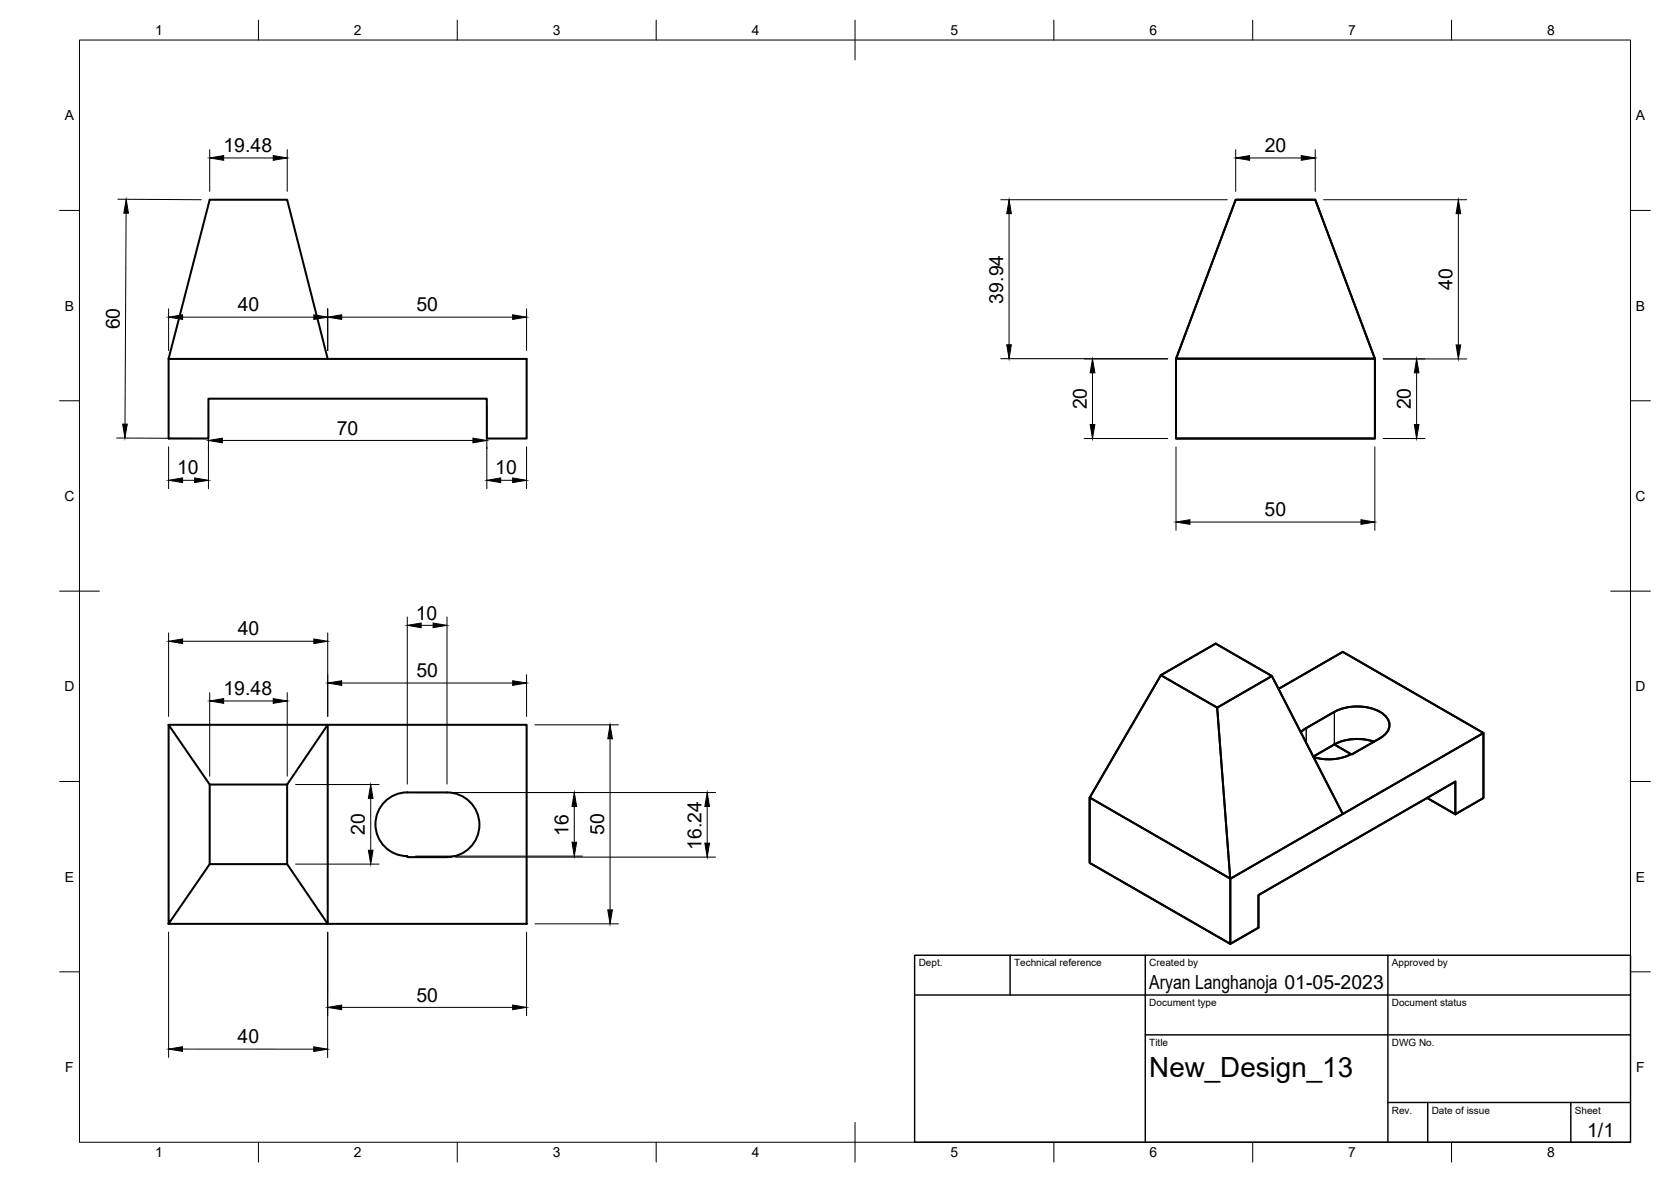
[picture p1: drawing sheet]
<svg xmlns="http://www.w3.org/2000/svg" width="420mm" height="297mm" viewBox="0 0 420 297" stroke-linecap="round" stroke-linejoin="round" font-family="sans-serif">
<!-- layer: Visible -->
<g fill="none" stroke="#000" stroke-width=".51">
<path d="M310.7 50.2h20l15 39.9h-50zM42.4 90.2h40l-10.2-40h-19.5l-10.3 39.9v20.1h10v-10h70v10h10v-20h-50M295.7 90.1v20.1h50v-20.1M291.9 169.7l14.1 8.1 3.3 43-35.3-20.4zM291.9 169.7l13.8-8 14.1 8.2 17.8 34.7M319.8 169.9l-13.8 7.9M321.5 173.1l16.1-9.3 35.4 20.4-35.4 20.4M335.5 178.9l-7.1 4.1-1.3 1M335.5 178.9a12.4 12.4 0 0 1 12.4 .6 3.2 3.2 0 0 1 0 5.4l-8 4.7-.1-.1a12.8 12.8 0 0 1-9.5 .8M42.4 182.2l10.3 15v20l-10.3 14.9zM42.4 182.1h40l-10.2 15.1h-19.5M42.4 182.1v.1"/>
<path d="M72.2 197.2v20l10.2 15h-40M82.4 182.1h50v50.1h-50zM112.4 199.1h-10a8 8 0 0 0-8 8 8 8 0 0 0 8 8.1v.2h10M112.4 199.1a8.1 8.1 0 0 1 8.1 8.2 8.1 8.1 0 0 1-8.1 8.1M339.7 189.5l-4.2-2.4-5.3 3M345.5 186.4a12.9 12.9 0 0 0-10 .7M373 184.2v16.3l-7.1 4.1M52.7 217.2h19.5M274 200.4v16.4l35.4 20.4-.1-16.4M337.6 204.6l-28.2 16.2M358.8 200.5l7.1 4.1M365.9 204.6v-8.2l-49.5 28.5v8.2l-7 4.1"/>
<path d="M42.4 232.1v.1"/>
</g>
<!-- layer: Visible Narrow -->
<path d="M335.5 178.9v8.2M328.4 183v3.7" fill="none" stroke="#000" stroke-width=".25"/>
<!-- layer: BORDER -->
<g fill="none" stroke="#000" stroke-width=".25">
<path d="M20 10.1h390v276.9h-390zM65 5.1v5M115 5.1v5M165 5.1v5M215 5.1v10M265 5.1v5M315 5.1v5M365 5.1v5M15 52.9h5M410 52.9h5M15 100.7h5M410 100.7h5"/>
<path d="M15 148.6h10M405 148.6h10M15 196.4h5M410 196.4h5M15 244.2h5M410 244.2h5M65 287v5M115 287v5M165 287v5M215 282.1v9.9M265 287v5M315 287v5"/>
<path d="M365 287v5"/>
</g>
<!-- layer: TITLEBLOCK -->
<path d="M230 240.1h180v46.9h-180zM230 250h180M254 240.1v9.9M288 240.1v46.9M349 240.1v46.9M288 260.1h122M349 277.1h61M359 277.1v9.9M395 277.1v9.9" fill="none" stroke="#000" stroke-width=".36"/>
<!-- layer: FD_Dimensions -->
<g fill="none" stroke="#000" stroke-width=".25">
<path d="M52.7 37.6v10.5M56.2 39.7h12.5M72.2 37.6v10.5M310.7 37.6v10.5M314.2 39.7h13M330.7 37.6v10.5M29.6 50.1l21 .1M31.7 53.6l-.3 53M251.6 50.2h57M253.7 53.7v32.9M332.8 50.2h36M366.7 53.7v33"/>
<path d="M42.4 77.6v10.5M45.9 79.7h33M82.4 77.6v10.5M85.9 79.7h43M132.4 77.6v10.5M251.6 90.1h42M272.6 90.2h21M274.7 93.7v13M347.8 90.2h21M356.2 93.7v13M29.3 110.1l21 .1M42.4 112.3v10.5"/>
<path d="M52.4 102.3v20.5M55.9 110.7h63M122.4 102.3v20.5M132.4 112.3v10.5M272.6 110.2h21M295.7 112.3v21M345.7 112.3v21M347.8 110.2h10.5M45.9 120.7h3M125.9 120.7h3M299.2 131.2h43M42.4 159.1v21"/>
<path d="M82.4 159.1v21M102.4 155.1v41.9M105.9 157.1h3M112.4 155.1v41.9M45.9 161.1h33M52.7 174.1v21M56.2 176.2h12.5M72.2 174.1v21M85.9 171.6h43M132.4 169.6v10.5M74.3 197.2h21M104.5 199.2h75.4"/>
<path d="M134.5 182.1h21M153.4 185.7v42.9M74.3 217.2h21M93.2 200.6v13.1M104.5 215.1h42M114.5 215.4h65.4M144.4 202.7v9M177.8 202.7v9.2M42.4 234.2v31.5M82.4 234.3v31.5M132.4 234.3v21M134.5 232.2h21"/>
<path d="M85.9 253.2h43M45.9 263.6l33 .1"/>
</g>
<g fill="#000" stroke="#000" stroke-width=".25">
<path d="M52.7 39.7l3.5-.6v1.2zM68.7 39.1l3.5 .6-3.5 .6zM310.7 39.7l3.5-.6v1.2zM327.2 39.1l3.5 .6-3.5 .6zM31.7 50.1l.6 3.5h-1.2zM253.7 50.2l.6 3.5h-1.2zM366.7 50.2l.6 3.5h-1.2zM42.4 79.7l3.5-.6v1.2zM78.9 79.1l3.5 .6-3.5 .6zM82.4 79.7l3.5-.6v1.2zM128.9 79.1l3.5 .6-3.5 .6zM253.1 86.6h1.2l-.6 3.5z"/>
<path d="M274.7 90.2l.6 3.5h-1.2zM356.2 90.2l.6 3.5h-1.2zM366.1 86.7h1.2l-.6 3.5zM30.8 106.6h1.2l-.6 3.5zM52.4 110.7l3.5-.6v1.2zM118.9 110.1l3.5 .6-3.5 .6zM274.1 106.7h1.2l-.6 3.5zM355.6 106.7h1.2l-.6 3.5zM42.4 120.7l3.5-.6v1.2zM48.9 120.1l3.5 .6-3.5 .6zM122.4 120.7l3.5-.6v1.2zM128.9 120.1l3.5 .6-3.5 .6z"/>
<path d="M295.7 131.2l3.5-.6v1.2zM342.2 130.6l3.5 .6-3.5 .6zM102.4 157.1l3.5-.5v1.1zM108.9 156.6l3.5 .5-3.5 .6zM42.4 161.1l3.5-.5v1.1zM52.7 176.2l3.5-.6v1.1zM68.7 175.6l3.5 .6-3.5 .5zM78.9 160.6l3.5 .5-3.5 .6zM82.4 171.6l3.5-.5v1.1zM128.9 171.1l3.5 .5-3.5 .6zM153.4 182.1l.6 3.6h-1.2zM93.2 197.2l.6 3.4h-1.2z"/>
<path d="M92.6 213.7h1.2l-.6 3.5zM144.4 199.2l.6 3.5h-1.2zM143.8 211.7h1.2l-.6 3.4zM177.8 199.2l.6 3.5h-1.2zM177.2 211.9h1.2l-.6 3.5zM152.8 228.6h1.2l-.6 3.6zM82.4 253.2l3.5-.6v1.1zM128.9 252.6l3.5 .6-3.5 .5zM42.4 263.6l3.5-.6v1.2zM78.9 263.1l3.5 .6-3.5 .5z"/>
</g>
<text font-size="7" x="289" y="270.6">New_Design_13</text>
<g font-size="4.9">
<text x="56.2" y="38.2">19.48</text>
<text x="318" y="38.2">20</text>
<text x="252.3" y="76.3" transform="rotate(-90 252.3 76.3)">39.94</text>
<text x="365.2" y="72.8" transform="rotate(-90 365.2 72.8)">40</text>
<text x="30.1" y="82.8" transform="rotate(-90 30.1 82.8)">60</text>
<text x="59.8" y="78.2">40</text>
<text x="104.7" y="78.2">50</text>
<text x="273.2" y="102.9" transform="rotate(-90 273.2 102.9)">20</text>
<text x="354.7" y="102.9" transform="rotate(-90 354.7 102.9)">20</text>
<text x="84.7" y="109.2">70</text>
<text x="44.5" y="119.2">10</text>
<text x="124.5" y="119.2">10</text>
<text x="318" y="129.7">50</text>
<text x="104.5" y="155.7">10</text>
<text x="59.8" y="159.7">40</text>
<text x="104.7" y="170.2">50</text>
<text x="56.2" y="174.7">19.48</text>
<text x="91.8" y="209.8" transform="rotate(-90 91.8 209.8)">20</text>
<text x="151.9" y="209.9" transform="rotate(-90 151.9 209.9)">50</text>
<text x="142.9" y="210" transform="rotate(-90 142.9 210)">16</text>
<text x="176.4" y="213.5" transform="rotate(-90 176.4 213.5)">16.24</text>
<text x="104.7" y="251.7">50</text>
<text x="289" y="248.5">Aryan Langhanoja 01-05-2023</text>
<text x="59.8" y="262.2">40</text>
<text x="399.1" y="285.7">1/1</text>
</g>
<g font-size="3.5">
<text x="39" y="8.8">1</text>
<text x="89" y="8.8">2</text>
<text x="139" y="8.8">3</text>
<text x="189" y="8.8">4</text>
<text x="239" y="8.8">5</text>
<text x="289" y="8.8">6</text>
<text x="339" y="8.8">7</text>
<text x="389" y="8.8">8</text>
<text x="16.3" y="30.2">A</text>
<text x="411.3" y="30.2">A</text>
<text x="16.3" y="78">B</text>
<text x="411.3" y="78">B</text>
<text x="16.2" y="125.9">C</text>
<text x="411.2" y="125.9">C</text>
<text x="16.2" y="173.7">D</text>
<text x="411.2" y="173.7">D</text>
<text x="16.3" y="221.6">E</text>
<text x="411.3" y="221.6">E</text>
<text x="16.4" y="269.4">F</text>
<text x="411.4" y="269.4">F</text>
<text x="39" y="290.8">1</text>
<text x="89" y="290.8">2</text>
<text x="139" y="290.8">3</text>
<text x="189" y="290.8">4</text>
<text x="239" y="290.8">5</text>
<text x="289" y="290.8">6</text>
<text x="339" y="290.8">7</text>
<text x="389" y="290.8">8</text>
</g>
<g font-size="2.5">
<text x="231" y="242.9">Dept.</text>
<text x="255" y="242.9">Technical reference</text>
<text x="289" y="242.9">Created by</text>
<text x="350" y="242.9">Approved by</text>
<text x="289" y="252.8">Document type</text>
<text x="350" y="252.8">Document status</text>
<text x="289" y="262.9">Title</text>
<text x="350" y="262.9">DWG No.</text>
<text x="350" y="279.9">Rev.</text>
<text x="360" y="279.9">Date of issue</text>
<text x="396" y="279.9">Sheet</text>
</g>
</svg>
